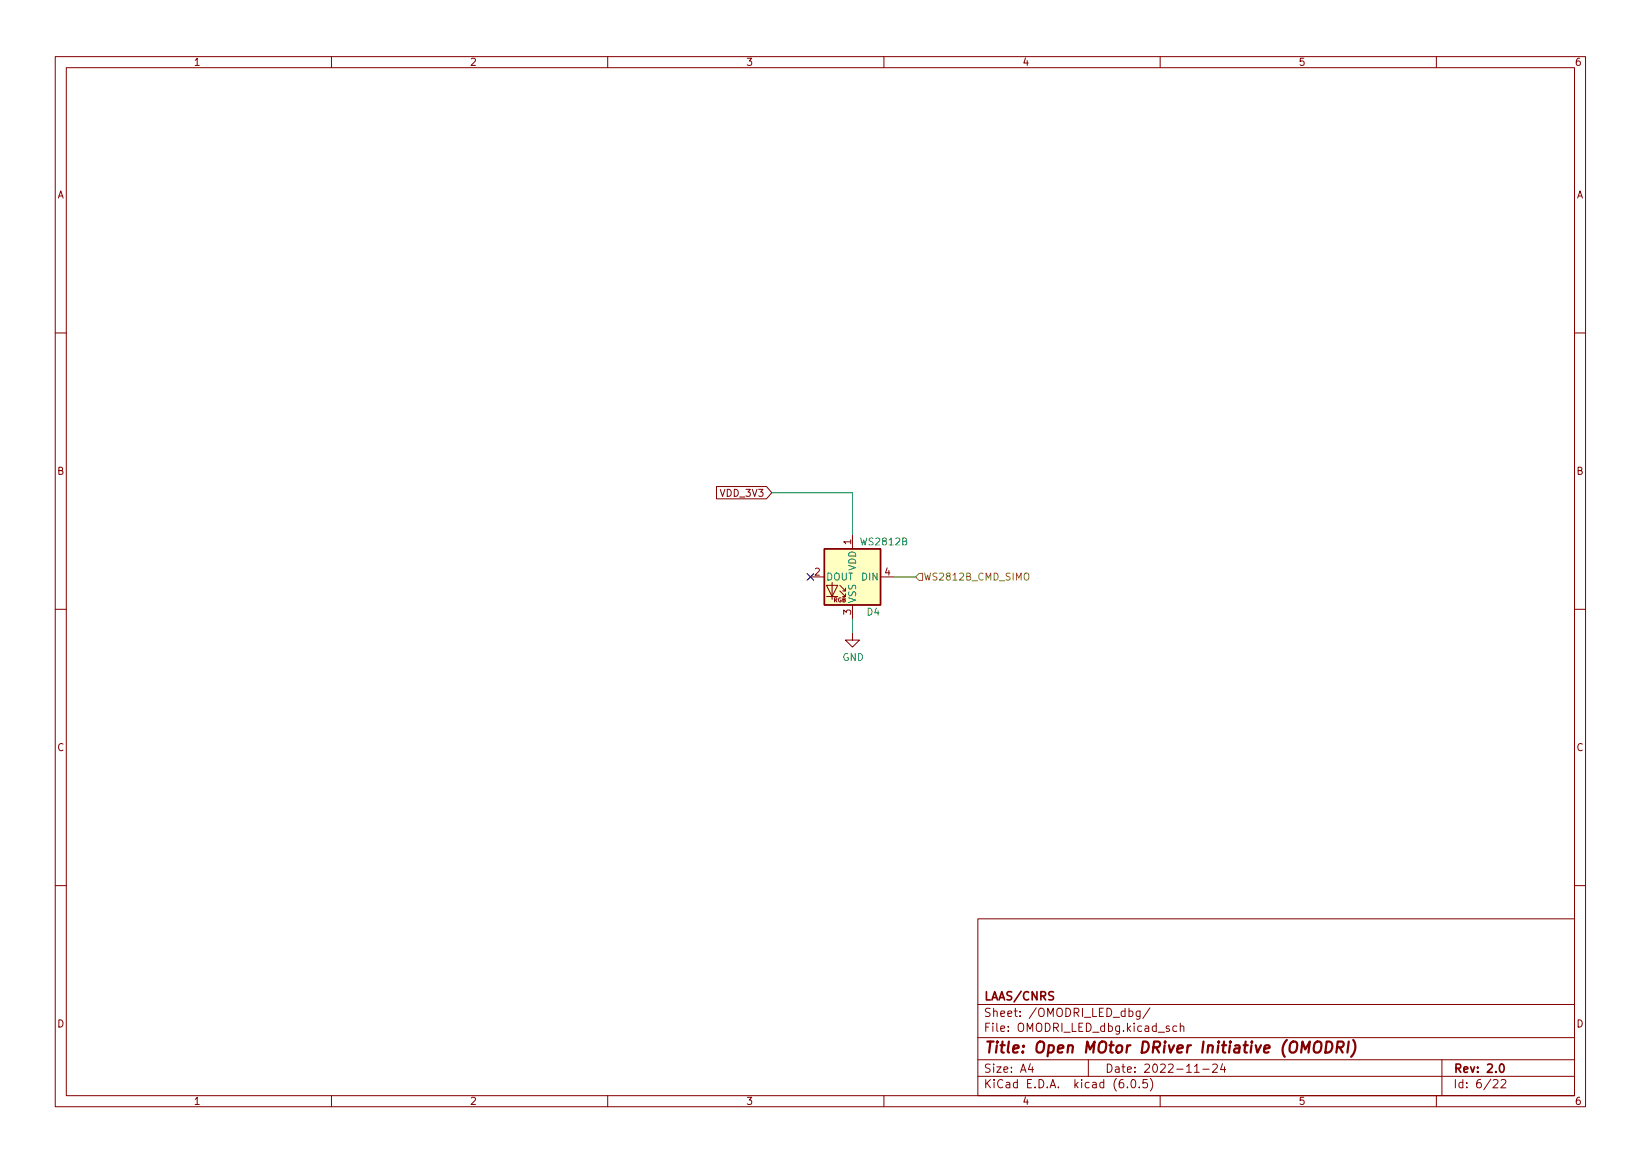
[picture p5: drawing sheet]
<svg xmlns="http://www.w3.org/2000/svg" width="297mm" height="210mm" viewBox="0 0 297 210" stroke-linecap="round" stroke-linejoin="round" font-family="sans-serif">
<g fill="none" stroke="#840000" stroke-width=".18">
<path d="M10 10.2h277v190.1h-277zM12 12.2h273v186.1h-273zM60 10.2v2M110 10.2v2M160 10.2v2M210 10.2v2M260 10.2v2M10 60.2h2M285 60.2h2M129.7 88h9l1 1.1-1 1.2h-9zM154.3 96.8v2.5M10 110.2h2"/>
<path d="M146.7 104.4h2.5M149.6 105.9h2l-1 2zM149.6 107.9h2M150.6 105.4v3.1M152 106.9l1 1v-.5M152 105.9l1 1v-.5M152.5 106.9h.5M154.3 114.5v1.3h1.3l-1.3 1.3-1.3-1.3h1.3M154.3 109.5v2.5M159.4 104.4h2.5M285 110.2h2M10 160.2h2"/>
<path d="M177 166.3h108v32h-108zM285 160.2h2M60 198.3v2M110 198.3v2M160 198.3v2M177 194.8h108M177 191.8h108M177 187.8h108M177 181.8h108M186.5 192.5l-.4 1h1M186.9 193v1M197 191.8v3"/>
<path d="M204.1 196.7v.1M204.4 183l.4-.1 .3 .3v.4l-.2 .3h-.5M204.9 195.4l.2-.1a.8 .8 0 0 1 .5 .8 .8 .8 0 0 1-.5 .7 1 1 0 0 1-.2-1.4zM206.2 196.7v.1M206.4 182.9v1.2l-.3 .3h-.4M206.4 183l-.5-.1-.3 .3v.4l.2 .3h.6M207.6 195.3h-.7v.7l.2-.1 .5 .1 .1 .2-.1 .5-.2 .1-.5-.1M208.1 182.4l-1.2 1.9M208.2 195.1a1.72 1.72 0 0 1 0 2.3M210 198.3v2M211.6 185.7l-.3-.1-.2 .2v.3l.5 .1v.4h-.5M213 185.7l-.4-.1-.3 .3v.4l.1 .3h.6"/>
<path d="M213.6 185.8l.3-.2 .3 .1 .1 .9M213.6 185.1v1.5M216.2 194h.9M217.7 193.5h1.2M219.5 192.7l.6-.2 .2 .2 .1 .3-1 1h1M221.3 192.5l-.4 1h1M221.6 193v1M260 198.3v2M261 191.8v6.5M270.3 195.5l.6-.2 .2 .2 .1 .3-1 1h1M271.7 195.5l.6-.2 .2 .2 .1 .3-.9 1h.9"/>
</g>
<path d="M271.6 192.6l.2-.1a.8 .8 0 0 1 .5 .8 .8 .8 0 0 1-.5 .7 1 1 0 0 1-.2-1.4z" fill="none" stroke="#840000" stroke-width=".3"/>
<path d="M238 188.7a.69 .69 0 0 1 1.2 0 1.47 1.47 0 0 1-.6 1.8l-.6-.1a1.5 1.5 0 0 1 0-1.7zM240.1 188.5h.5a1.08 1.08 0 0 1 .6 1 1.08 1.08 0 0 1-.8 1h-.5zM242 189.5h.8a.55 .55 0 0 0 .4-.5 .55 .55 0 0 0-.3-.5h-.8l-.2 2M242.5 189.5l.5 1M244.1 188.5l-.2 2M244.9 188.2a2.32 2.32 0 0 1-.3 3" fill="none" stroke="#840000" stroke-width=".4"/>
<path d="M149.2 99.3h10.2v10.2h-10.2z" fill="#ffffc2" stroke="#ffffc2" stroke-width=".18"/>
<path d="M149.2 99.3h10.2v10.2h-10.2z" fill="none" stroke="#840000" stroke-width=".25"/>
<path d="M166.4 103.8h.6v1.2h-.6l-.7-.6zM185.4 103.9l.3-.2a.43 .43 0 0 1 .5 .4v.4a.42 .42 0 0 1-.4 .5 .42 .42 0 0 1-.4-.5z" fill="none" stroke="#848400" stroke-width=".18"/>
<path d="M139.7 89.1h14.6v7.7M154.3 112v2.5M161.9 104.4h3.8" fill="none" stroke="#008400" stroke-width=".18"/>
<path d="M146.1 103.8l1.2 1.2M147.3 103.8l-1.2 1.2" fill="none" stroke="#000084" stroke-width=".18"/>
<text font-size="2.8" fill="#840000" x="178" y="190.6">Title: Open MOtor DRiver Initiative (OMODRI)</text>
<g font-size="2.1" fill="#840000">
<text x="178" y="184">Sheet: /OMODRI_LED_dbg/</text>
<text x="178" y="181">LAAS/CNRS</text>
<text x="178" y="186.7">File: OMODRI_LED_dbg.kicad_sch</text>
<text x="178" y="196.9">KiCad E.D.A. kicad (6.0.5)</text>
<text x="178" y="194.1">Size: A4</text>
<text x="200" y="194.1">Date: 2022-11-24</text>
<text x="263" y="194.1">Rev: 2.0</text>
<text x="263" y="196.9">Id: 6/22</text>
</g>
<g font-size="1.8" fill="#840000">
<text x="35" y="11.9">1</text>
<text x="85" y="11.9">2</text>
<text x="135" y="11.9">3</text>
<text x="185" y="11.9">4</text>
<text x="235" y="11.9">5</text>
<text x="285" y="11.9">6</text>
<text x="10.3" y="35.9">A</text>
<text x="285.3" y="35.9">A</text>
<text x="10.3" y="85.9">B</text>
<text x="130.6" y="89.9">VDD_3V3</text>
<text x="285.3" y="85.9">B</text>
<text x="154.1" y="98.5" transform="rotate(-90 154.1 98.5)">1</text>
<text x="147.5" y="104.1">2</text>
<text x="160.2" y="104.1">4</text>
<text x="154.1" y="111.2" transform="rotate(-90 154.1 111.2)">3</text>
<text x="10.3" y="135.9">C</text>
<text x="285.3" y="135.9">C</text>
<text x="10.3" y="185.9">D</text>
<text x="285.3" y="185.9">D</text>
<text x="35" y="199.9">1</text>
<text x="85" y="199.9">2</text>
<text x="135" y="199.9">3</text>
<text x="185" y="199.9">4</text>
<text x="235" y="199.9">5</text>
<text x="285" y="199.9">6</text>
</g>
<g font-size="1.8" fill="#008484">
<text x="156" y="98.7">WS2812B</text>
<text x="149.5" y="105">DOUT</text>
<text x="154.9" y="103.3" transform="rotate(-90 154.9 103.3)">VDD</text>
<text x="156.1" y="105">DIN</text>
<text x="154.9" y="109.2" transform="rotate(-90 154.9 109.2)">VSS</text>
<text x="156.9" y="111.4">D4</text>
<text x="152.5" y="119.6">GND</text>
</g>
<text font-size="1.8" fill="#848400" x="167.1" y="105">WS2812B_CMD_SIMO</text>
<text font-size="1.1" fill="#840000" x="150.8" y="109">RGB</text>
</svg>
